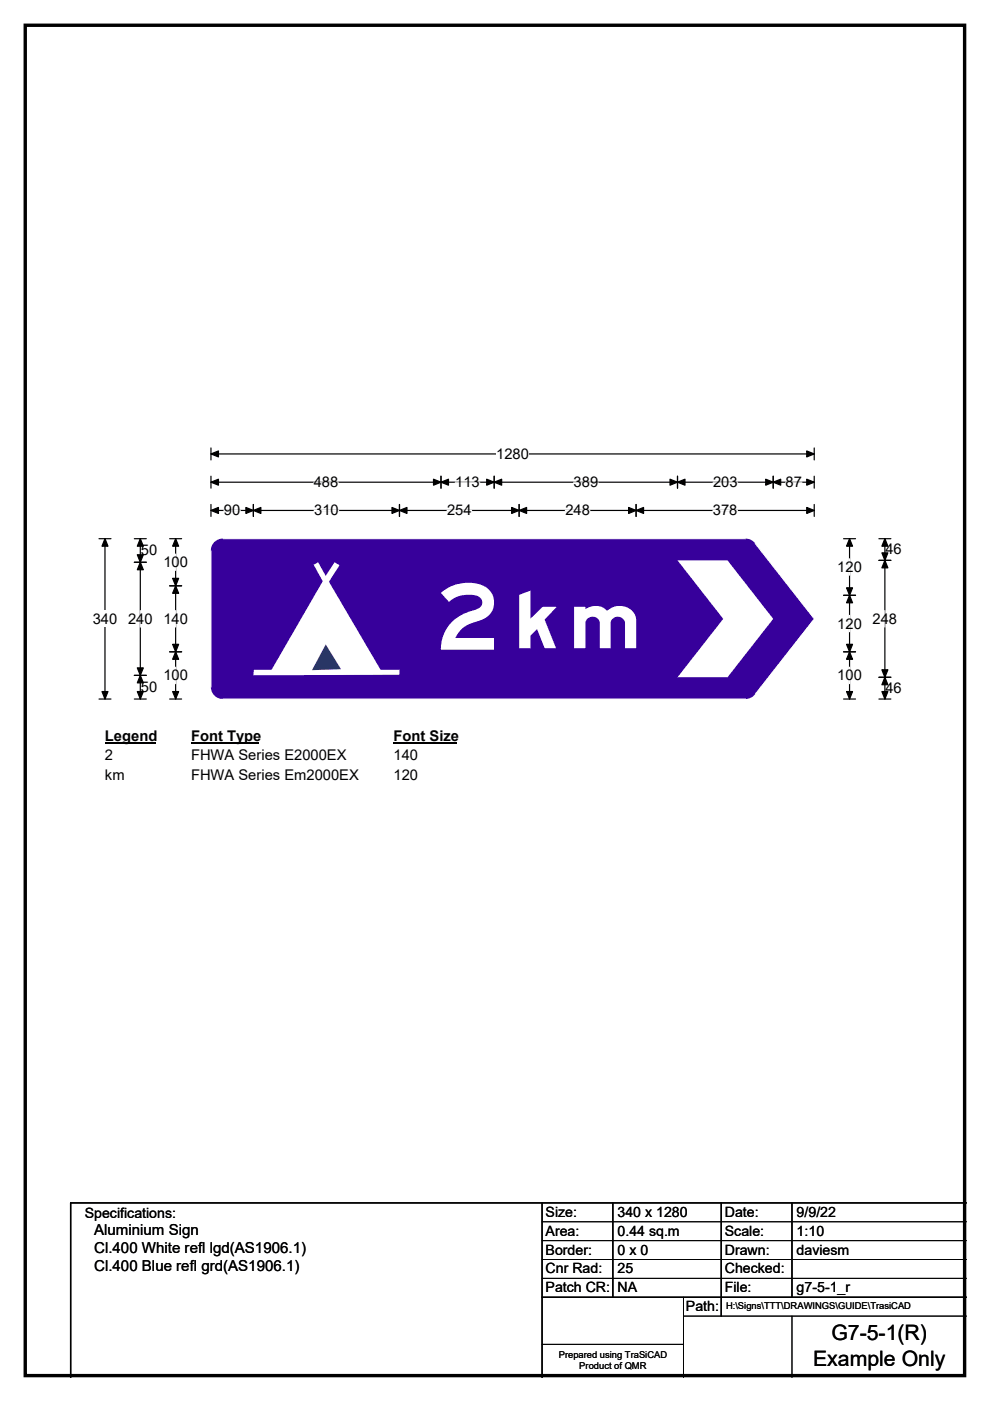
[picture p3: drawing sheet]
<svg xmlns="http://www.w3.org/2000/svg" width="210mm" height="297mm" viewBox="0 0 210 297" stroke-linecap="round" stroke-linejoin="round" font-family="sans-serif">
<path d="M5.4 5.4h199.2v286.3h-199.2z" fill="none" stroke="#000" stroke-width=".72"/>
<path d="M44.7 96.2h128M44.7 95v2.5M172.7 95v2.5" fill="none" stroke="#000" stroke-width=".25"/>
<path d="M44.7 96.2l1.6-.6v1.3zM171.1 95.6l1.6 .6-1.6 .7z" fill="#000" stroke="#000" stroke-width=".25"/>
<path d="M105.2 94.5h7v3.5h-7z" fill="#fff"/>
<g fill="none" stroke="#000" stroke-width=".25">
<path d="M21 114.2h2.5M22.3 114.2v34M44.7 102.2h128M44.7 101v2.5M44.7 107v2.5M44.7 108.2h128M53.7 107v2.5M84.7 107v2.5M93.5 101v2.5M104.8 101v2.5M110.1 107v2.5M134.9 107v2.5"/>
<path d="M143.7 101v2.5M164 101v2.5M172.7 101v2.5M172.7 107v2.5M21 148.2h2.5"/>
</g>
<g fill="#000" stroke="#000" stroke-width=".25">
<path d="M22.3 114.2l.6 1.6h-1.3zM44.7 102.2l1.6-.6v1.3zM44.7 108.2l1.6-.6v1.3zM53.7 108.2l1.6-.6v1.3zM52.2 107.6l1.5 .6-1.5 .7zM83.1 107.6l1.6 .6-1.6 .7zM84.7 108.2l1.6-.6v1.3zM93.5 102.2l1.6-.6v1.3zM91.9 101.6l1.6 .6-1.6 .7zM103.2 101.6l1.6 .6-1.6 .7zM104.8 102.2l1.6-.6v1.3zM108.5 107.6l1.6 .6-1.6 .7z"/>
<path d="M110.1 108.2l1.6-.6v1.3zM133.3 107.6l1.6 .6-1.6 .7zM134.9 108.2l1.6-.6v1.3zM142.1 101.6l1.6 .6-1.6 .7zM143.7 102.2l1.6-.6v1.3zM162.4 101.6l1.6 .6-1.6 .7zM164 102.2l1.6-.6v1.3zM171.1 101.6l1.6 .6-1.6 .7zM171.1 107.6l1.6 .6-1.6 .7zM21.6 146.6h1.3l-.6 1.6z"/>
</g>
<path d="M47.5 108.2h3.5M66.5 102.2h5.3M66.6 108.2h5.2M94.8 108.2h5.2M96.6 102.2h5.2M119.9 108.2h5.2M121.7 102.2h5.2M151.2 108.2h5.2M151.3 102.2h5.2M166.6 102.2h3.5" fill="none" stroke="#fff" stroke-width=".25"/>
<path d="M19.7 129.5h5.2v3.5h-5.2z" fill="#fff"/>
<g fill="none" stroke="#000" stroke-width=".25">
<path d="M28.5 119.2h2.5M28.5 114.2h2.5M29.8 114.2v34M36 114.2h2.5M37.3 114.2v34M178.9 114.2h2.6M180.2 114.2v34M186.4 114.2h2.6M186.4 118.8h2.6M187.7 114.2v34M36 124.2h2.5M36 138.2h2.5"/>
<path d="M178.9 138.2h2.6M178.9 126.2h2.6M28.5 143.2h2.5M28.5 148.2h2.5M36 148.2h2.5M178.9 148.2h2.6M186.4 148.2h2.6M186.4 143.6h2.6"/>
</g>
<g fill="#000" stroke="#000" stroke-width=".25">
<path d="M29.8 119.2l.6 1.6h-1.3zM29.8 114.2l.6 1.6h-1.3zM29.1 117.6h1.3l-.6 1.6zM37.3 114.2l.6 1.6h-1.3zM180.2 114.2l.6 1.6h-1.2zM187.7 118.8l.6 1.6h-1.3zM187.7 114.2l.6 1.6h-1.3zM187 117.2h1.3l-.6 1.6zM37.3 124.2l.6 1.6h-1.3zM36.6 136.6h1.3l-.6 1.6zM36.6 122.6h1.3l-.6 1.6zM37.3 138.2l.6 1.6h-1.3z"/>
<path d="M180.2 126.2l.6 1.6h-1.2zM179.6 136.6h1.2l-.6 1.6zM179.6 124.6h1.2l-.6 1.6zM180.2 138.2l.6 1.6h-1.2zM29.1 141.6h1.3l-.6 1.6zM29.8 143.2l.6 1.6h-1.3zM29.1 146.6h1.3l-.6 1.6zM36.6 146.6h1.3l-.6 1.6zM179.6 146.6h1.2l-.6 1.6zM187 142h1.3l-.6 1.6zM187.7 143.6l.6 1.6h-1.3zM187 146.6h1.3l-.6 1.6z"/>
</g>
<path d="M37.3 117.5v3.4M180.2 118.5v3.5M29.8 129.5v3.4M37.3 129.5v3.4M180.2 130.5v3.4M187.7 129.5v3.4M37.3 141.5v3.4M180.2 141.5v3.4" fill="none" stroke="#fff" stroke-width=".25"/>
<path d="M22.3 154.2h10.7v3.5h-10.7z" fill="#fff"/>
<path d="M22.3 157.5h10.7" fill="none" stroke="#000" stroke-width=".32"/>
<path d="M40.5 154.2h14.4v3.5h-14.4z" fill="#fff"/>
<path d="M40.5 157.5h14.4" fill="none" stroke="#000" stroke-width=".32"/>
<path d="M83.5 154.2h13.4v3.5h-13.4z" fill="#fff"/>
<path d="M83.5 157.5h13.4" fill="none" stroke="#000" stroke-width=".32"/>
<g fill="#fff">
<path d="M22.3 158.4h1.7v3.5h-1.7z"/>
<path d="M40.5 158.4h32.9v3.5h-32.9z"/>
<path d="M83.5 158.4h5.2v3.5h-5.2z"/>
<path d="M22.3 162.6h4.1v3.5h-4.1z"/>
<path d="M40.5 162.6h35.5v3.5h-35.5z"/>
<path d="M83.5 162.6h5.2v3.5h-5.2z"/>
</g>
<g fill="#37009b">
<path d="M44.7 116.7l2.5-2.5h111l1.9 1 12.3 15.7v.6l-12.3 15.7-1.9 1h-111l-2.5-2.5z" fill-rule="evenodd"/>
<circle cx="47.2" cy="116.7" r="2.5"/>
<circle cx="47.2" cy="145.7" r="2.5"/>
<circle cx="158.2" cy="145.7" r="2.5"/>
<circle cx="172" cy="131.2" r=".49"/>
<circle cx="158.2" cy="116.7" r="2.5"/>
</g>
<g fill="#fff">
<path d="M47.2 114.2h111z"/>
<path d="M44.7 116.7v29z"/>
<path d="M47.2 148.2h111z"/>
<path d="M172.5 131.5l-12.4 15.8z"/>
<path d="M160.1 115.1l12.4 15.8z"/>
<path d="M143.7 118.8h10.6l9.7 12.4-9.7 12.4h-10.6l9.7-12.4z" fill-rule="evenodd"/>
<path d="M66.5 119.7l1-.5 1.6 2.9 1.9-2.9 1 .6-2.2 3.5 10.9 18.7h4v1.1l-31 .1 .1-1.2h3.8l10.9-18.8z" fill-rule="evenodd"/>
</g>
<path d="M69.1 136.6l3.2 5.3-6.1 .2z" fill="#253a86"/>
<path d="M115 255v37M130 255v20M153 255v24M168 255v20M205 255h-190v37M115 275h90" fill="none" stroke="#000" stroke-width=".3"/>
<path d="M115 259h90M115 263h90M115 267h90M115 271h90M145 279h60M145 275v17M168 279v13M115 285h30" fill="none" stroke="#000" stroke-width=".21"/>
<text font-size="19.4" fill="#fff" x="92.5" y="137.8">2</text>
<text font-size="16.7" fill="#fff" x="107.7" y="137.4">km</text>
<g font-size="4.5">
<text x="176.3" y="284.2">G7-5-1(R)</text>
<text x="172.5" y="289.6">Example Only</text>
</g>
<g font-size="3.2">
<text x="20" y="261.9">Aluminium Sign</text>
<text x="20" y="265.7">Cl.400 White refl lgd(AS1906.1)</text>
<text x="20" y="269.6">Cl.400 Blue refl grd(AS1906.1)</text>
</g>
<g font-size="3.1">
<text x="105.2" y="97.3">1280</text>
<text x="66.5" y="103.3">488</text>
<text x="96.6" y="103.3">113</text>
<text x="121.7" y="103.3">389</text>
<text x="151.3" y="103.3">203</text>
<text x="166.6" y="103.3">87</text>
<text x="47.5" y="109.3">90</text>
<text x="66.6" y="109.3">310</text>
<text x="94.8" y="109.3">254</text>
<text x="119.9" y="109.3">248</text>
<text x="151.2" y="109.3">378</text>
<text x="29.9" y="117.8">50</text>
<text x="187.8" y="117.6">46</text>
<text x="34.6" y="120.3">100</text>
<text x="177.6" y="121.3">120</text>
<text x="19.7" y="132.3">340</text>
<text x="27.2" y="132.2">240</text>
<text x="34.6" y="132.2">140</text>
<text x="177.6" y="133.3">120</text>
<text x="185.1" y="132.2">248</text>
<text x="29.9" y="146.7">50</text>
<text x="34.6" y="144.3">100</text>
<text x="177.6" y="144.3">100</text>
<text x="187.8" y="146.9">46</text>
<text x="22.3" y="157">Legend</text>
<text x="22.3" y="161.2">2</text>
<text x="40.5" y="157">Font Type</text>
<text x="40.5" y="161.2">FHWA Series E2000EX</text>
<text x="83.5" y="157">Font Size</text>
<text x="83.5" y="161.2">140</text>
<text x="22.3" y="165.4">km</text>
<text x="40.5" y="165.4">FHWA Series Em2000EX</text>
<text x="83.5" y="165.4">120</text>
</g>
<g font-size="3">
<text x="115.7" y="258">Size:</text>
<text x="131" y="258">340 x 1280</text>
<text x="153.7" y="258">Date:</text>
<text x="169" y="258">9/9/22</text>
<text x="18" y="258.2">Specifications:</text>
<text x="115.7" y="262">Area:</text>
<text x="131" y="262">0.44 sq.m</text>
<text x="153.7" y="262">Scale:</text>
<text x="169" y="262">1:10</text>
<text x="115.7" y="266">Border:</text>
<text x="115.7" y="270">Cnr Rad:</text>
<text x="131" y="266">0 x 0</text>
<text x="131" y="270">25</text>
<text x="153.7" y="266">Drawn:</text>
<text x="153.7" y="270">Checked:</text>
<text x="169" y="266">daviesm</text>
<text x="115.7" y="274">Patch CR:</text>
<text x="131" y="274">NA</text>
<text x="153.7" y="274">File:</text>
<text x="169" y="274">g7-5-1_r</text>
<text x="145.5" y="278">Path:</text>
</g>
<g font-size="2">
<text x="154" y="277.6">H:\Signs\TTT\DRAWINGS\GUIDE\TrasiCAD</text>
<text x="118.5" y="287.8">Prepared using TraSiCAD</text>
<text x="122.9" y="290.2">Product of QMR</text>
</g>
</svg>
